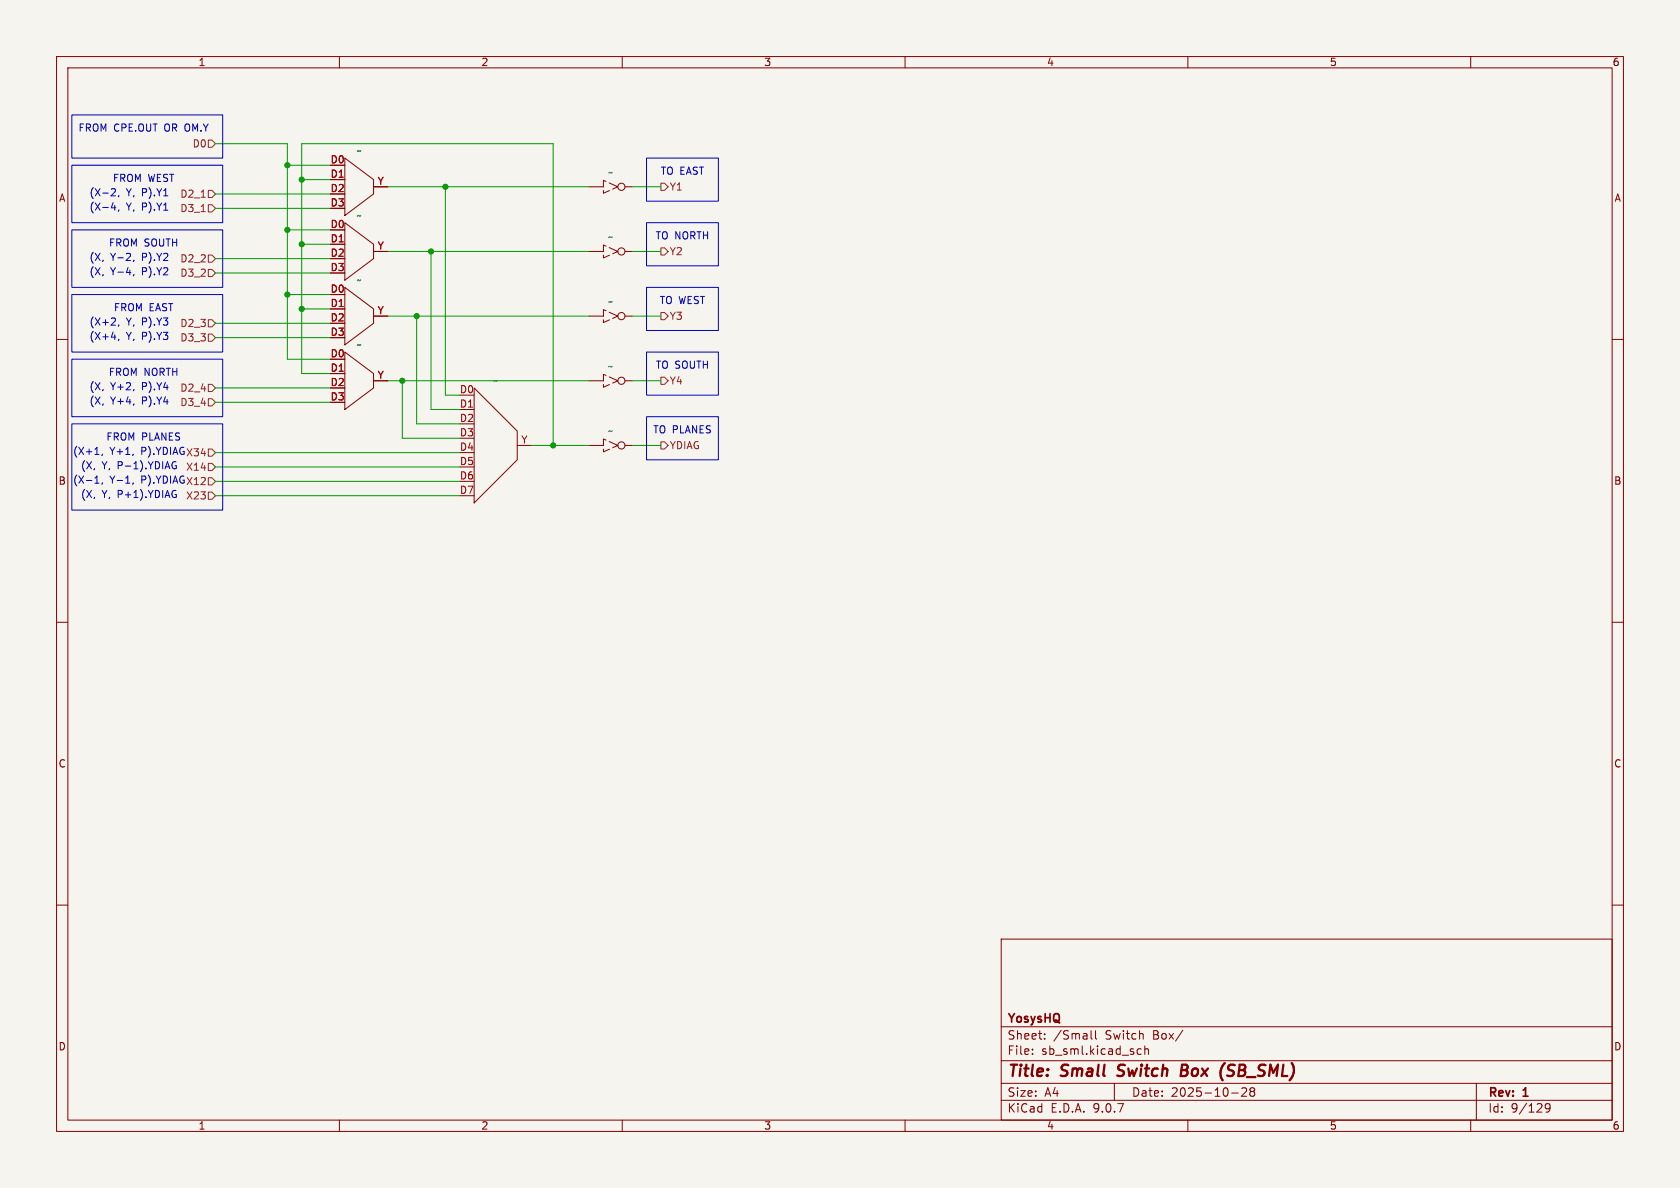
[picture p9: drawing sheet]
<svg xmlns="http://www.w3.org/2000/svg" width="297mm" height="210mm" viewBox="0 0 297 210" stroke-linecap="round" stroke-linejoin="round" font-family="sans-serif">
<path d="M0 0h297v210h-297z" fill="#f5f4ef" stroke="#f5f4ef" stroke-width=".18"/>
<g fill="none" stroke="#840000" stroke-width=".18">
<path d="M10 10h277v190h-277zM12 12h273v186h-273zM60 10v2M110 10v2M160 10v2M210 10v2M260 10v2M58.4 31.8h2.6M61 27.9l5 3.9v2.5l-5 3.8zM61 39.4l5 3.8v2.5l-5 3.8zM66 33h2.6M104.1 33h2.6"/>
<path d="M110.5 33h1.3M58.4 43.2h2.6M58.4 54.6h2.6M61 50.8l5 3.8v2.6l-5 3.8zM66 44.5h2.6M66 55.9h2.6M104.1 44.5h2.6M104.1 55.9h2.6M110.5 44.5h1.3M110.5 55.9h1.3M10 60h2M58.4 66h2.6"/>
<path d="M61 62.2l5 3.8v2.6l-5 3.8zM66 67.3h2.6M81.3 72.4h2.5M83.8 68.6l7.6 7.6v5.1l-7.6 7.6zM91.4 78.7h2.6M104.1 78.7h2.6M104.1 67.3h2.6M110.5 78.7h1.3M110.5 67.3h1.3M285 60h2M10 110h2M285 110h2"/>
<path d="M10 160h2M177 166h108v32h-108zM285 160h2M60 198v2M110 198v2M160 198v2M177 194.5h108M177 191.5h108M177 187.5h108M177 181.5h108M182.5 186.3v.1M182.5 185.5v.1"/>
<path d="M184.7 183.6v.1M184.7 182.8v.1M192.9 182.2v1.3l.2 .2M193.7 182.2v1.3l.2 .2M197 191.5v3M201.1 186.3l.2 .1 .4-.1M201.7 185.5l-.4-.1-.2 .1M202.4 185.5l.2-.1 .4 .1v.9M202.4 184.9v1.5M209.1 182.1l-1.3 2M210 198v2M217.7 193.2h1.2"/>
<path d="M220.3 192.4v.5l-.8 .9h.9M221 192.4v.3l.2 .2M221.2 192.9l-.2 .3v.5l.2 .1 .5-.1 .1-.2-.1-.4-.2-.2M221.2 192.9h.3M221.7 192.4l.1 .3-.3 .2M260 198v2M261 191.5v6.5M274 195.7l-.3 .3h-.2l-.3-.3 .1-.5 .4-.1 .3 .1a.99 .99 0 0 1-.4 1.4h-.3"/>
<circle cx="109.9" cy="33" r=".63"/>
<circle cx="109.9" cy="44.4" r=".63"/>
<circle cx="109.9" cy="55.9" r=".63"/>
<circle cx="109.9" cy="78.7" r=".63"/>
<circle cx="109.9" cy="67.3" r=".63"/>
</g>
<path d="M197.5 190.1l.3 .1M197.8 188.4l-.1 .2v.4M208.9 189.2h.6M209.5 189.2l.3 .1M209.6 188.2h-.6l-.3 2 1-.1M209.7 189.1l-.2 .1M216.5 187.9l-.1 .1M216.9 190.1l.8 .1M217.6 188.2l-.3 .1a.46 .46 0 0 0-.2 .5 .46 .46 0 0 0 .3 .4" fill="none" stroke="#840000" stroke-width=".4"/>
<path d="M109.2 33l-2.5-1.1v2.3l2.5-1.2M109.2 44.5l-2.5-1.2v2.3l2.5-1.1M109.2 55.9l-2.5-1.2v2.3l2.5-1.1M109.2 67.3l-2.5-1.1v2.3l2.5-1.2M109.2 78.7l-2.5-1.1v2.3l2.5-1.2" fill="none" stroke="#840000" stroke-width=".18" stroke-dasharray="1.7 .6"/>
<g fill="none" stroke="#725600" stroke-width=".18">
<path d="M35.6 37.4h.7M35.6 34.9h.7M36.8 24.8h.7l.6 .6-.6 .6h-.7zM36.8 36.2h.7l.6 .6-.6 .7h-.7zM36.8 33.7h.7l.6 .6-.6 .6h-.7zM116.8 32.4h.7l.6 .6-.6 .7h-.7zM36.8 47.6h.7l.6 .7-.6 .6h-.7zM36.8 56.5h.7l.6 .7-.6 .6h-.7zM36.8 45.1h.7l.6 .6-.6 .7h-.7zM36.8 59.1h.7l.6 .6-.6 .6h-.7zM116.8 55.2h.7l.6 .7-.6 .6h-.7zM116.8 43.8h.7l.6 .7-.6 .6h-.7z"/>
<path d="M36.8 79.4h.7l.6 .6-.6 .6h-.7zM36.8 70.5h.7l.6 .6-.6 .7h-.7zM36.8 67.9h.7l.6 .7-.6 .6h-.7zM116.8 66.7h.7l.6 .6-.6 .6h-.7zM116.8 78.1h.7l.6 .6-.6 .7h-.7zM36.8 81.9h.7l.6 .7-.6 .6h-.7zM36.8 84.5h.7l.6 .6-.6 .6h-.7zM36.8 87h.7l.6 .6-.6 .7h-.7z"/>
</g>
<g fill="none" stroke="#009600" stroke-width=".18">
<path d="M38.1 25.4h12.7v38.1h7.6M38.1 34.3h20.3M38.1 36.8h20.3M50.8 29.2h7.6M53.3 31.8h5.1M68.6 33h35.5M78.7 33v36.9h2.6M111.8 33h5M38.1 45.7h20.3M38.1 48.3h20.3M38.1 59.7h20.3M38.1 57.2h20.3"/>
<path d="M50.8 40.6h7.6M50.8 52.1h7.6M53.3 43.2h5.1M53.3 54.6h5.1M68.6 44.5h35.5M68.6 55.9h35.5M73.7 55.9v19h7.6M76.2 44.5v27.9h5.1M111.8 44.5h5M111.8 55.9h5M38.1 68.6h20.3M38.1 71.1h20.3"/>
<path d="M58.4 66h-5.1v-40.6h44.5v53.3M68.6 67.3h35.5M71.1 67.3v10.2h10.2M94 78.7h10.1M111.8 78.7h5M111.8 67.3h5M38.1 87.6h43.2M38.1 82.6h43.2M38.1 80h43.2M38.1 85.1h43.2"/>
</g>
<g fill="none" stroke="#0000c2" stroke-width=".18">
<path d="M12.7 20.3h26.7v7.6h-26.7zM12.7 29.2h26.7v10.2h-26.7zM19.7 36.7h.8M19.9 33.3l.4 .1 .1 .3-.8 .9h.8M20.3 36.3v.9M21 34.6l-.1 .2M21 37.1l-.1 .2M114.3 39.4h12.7v7.6h-12.7zM114.3 27.9h12.7v7.7h-12.7zM12.7 52.1h26.7v10.1h-26.7zM12.7 40.6h26.7v10.2h-26.7zM19.7 59.6h.8"/>
<path d="M21 57.4l-.1 .3M21 60l-.1 .2M23.7 46l-.1 .2M23.7 48.5l-.1 .3M114.3 50.8h12.7v7.6h-12.7zM12.7 63.5h26.7v10.2h-26.7zM12.7 74.9h26.7v15.3h-26.7zM114.3 62.2h12.7v7.7h-12.7zM114.3 73.7h12.7v7.6h-12.7zM16.8 85.4h.7M17 84.3l.1-.2v1.3M18.1 80.3l-.1 .2"/>
<path d="M18.1 85.4l-.1 .2M23.6 85.4l-.2 .2M30.6 81.7h.5M30.9 87.4h.3l-.1 .5M30.9 82.3h.3v.5l-.3 .1-.3-.1"/>
</g>
<g fill="#009600" stroke="#009600" stroke-width=".18">
<circle cx="50.8" cy="52.1" r=".46"/>
<circle cx="97.8" cy="78.7" r=".46"/>
<circle cx="53.3" cy="54.6" r=".46"/>
<circle cx="53.3" cy="43.2" r=".46"/>
<circle cx="50.8" cy="40.6" r=".46"/>
<circle cx="50.8" cy="29.2" r=".46"/>
<circle cx="73.7" cy="55.9" r=".46"/>
<circle cx="71.1" cy="67.3" r=".46"/>
<circle cx="78.7" cy="33" r=".46"/>
<circle cx="76.2" cy="44.5" r=".46"/>
<circle cx="53.3" cy="31.8" r=".46"/>
</g>
<g font-size="2.8" fill="#840000">
<text x="178" y="190.9">Title:</text>
<text x="187.7" y="190.9">Small</text>
<text x="198.5" y="190.9">Switch</text>
<text x="210.4" y="190.9">Box</text>
<text x="218.2" y="190.9">(SB_SML)</text>
</g>
<g font-size="2.1" fill="#840000">
<text x="178" y="184">Sheet:</text>
<text x="178" y="181.2">YosysHQ</text>
<text x="186.2" y="184">/Small</text>
<text x="195.5" y="184">Switch</text>
<text x="204" y="184">Box/</text>
<text x="178" y="186.7">File:</text>
<text x="184.1" y="186.7">sb_sml.kicad_sch</text>
<text x="178" y="196.9">KiCad</text>
<text x="178" y="194.1">Size:</text>
<text x="184.7" y="194.1">A4</text>
<text x="185.7" y="196.9">E.D.A.</text>
<text x="193.3" y="196.9">9.0.7</text>
<text x="200" y="194.1">Date:</text>
<text x="207" y="194.1">2025-10-28</text>
<text x="263" y="194.3">Rev:</text>
<text x="263" y="196.9">Id:</text>
<text x="267.1" y="196.9">9/129</text>
<text x="269.4" y="194.3">1</text>
</g>
<g font-size="1.8" fill="#840000">
<text x="35" y="11.9">1</text>
<text x="85" y="11.9">2</text>
<text x="135" y="11.9">3</text>
<text x="185" y="11.9">4</text>
<text x="235" y="11.9">5</text>
<text x="285" y="11.9">6</text>
<text x="10.3" y="35.9">A</text>
<text x="285.3" y="35.9">A</text>
<text x="10.3" y="85.9">B</text>
<text x="285.3" y="85.9">B</text>
<text x="10.3" y="135.9">C</text>
<text x="285.3" y="135.9">C</text>
<text x="10.3" y="185.9">D</text>
<text x="285.3" y="185.9">D</text>
<text x="35" y="199.9">1</text>
<text x="85" y="199.9">2</text>
<text x="135" y="199.9">3</text>
<text x="185" y="199.9">4</text>
<text x="235" y="199.9">5</text>
<text x="285" y="199.9">6</text>
</g>
<g font-size="1.8" fill="#0000c2">
<text x="13.8" y="23.5">FROM CPE.OUT OR OM.Y</text>
<text x="15.7" y="34.9">(X-2,</text>
<text x="19.9" y="32.4">FROM WEST</text>
<text x="22.3" y="34.9">Y, P).Y1</text>
<text x="116.7" y="31.1">TO EAST</text>
<text x="15.7" y="37.4">(X-4,</text>
<text x="22.3" y="37.4">Y, P).Y1</text>
<text x="15.7" y="46.3">(X,</text>
<text x="19.2" y="43.8">FROM SOUTH</text>
<text x="19.5" y="46.3">Y-2,</text>
<text x="25.2" y="46.3">P).Y2</text>
<text x="115.8" y="42.5">TO NORTH</text>
<text x="15.7" y="48.9">(X,</text>
<text x="19.5" y="48.9">Y-4,</text>
<text x="25.2" y="48.9">P).Y2</text>
<text x="116.5" y="54">TO WEST</text>
<text x="15.7" y="57.8">(X+2,</text>
<text x="20" y="55.2">FROM EAST</text>
<text x="22.3" y="57.8">Y, P).Y3</text>
<text x="15.7" y="60.3">(X+4,</text>
<text x="22.3" y="60.3">Y, P).Y3</text>
<text x="115.8" y="65.4">TO SOUTH</text>
<text x="15.7" y="71.7">(X,</text>
<text x="15.7" y="69.2">(X,</text>
<text x="19.1" y="66.7">FROM NORTH</text>
<text x="19.5" y="71.7">Y+4,</text>
<text x="19.5" y="69.2">Y+2,</text>
<text x="25.2" y="71.7">P).Y4</text>
<text x="25.2" y="69.2">P).Y4</text>
<text x="115.4" y="76.8">TO PLANES</text>
<text x="12.8" y="80.6">(X+1,</text>
<text x="14.2" y="83.2">(X,</text>
<text x="18" y="83.2">Y, P-1).YDIAG</text>
<text x="18.7" y="78.1">FROM PLANES</text>
<text x="19.4" y="80.6">Y+1,</text>
<text x="25.1" y="80.6">P).YDIAGX34</text>
<text x="12.8" y="85.7">(X-1,</text>
<text x="14.2" y="88.2">(X,</text>
<text x="18" y="88.2">Y, P+1).YDIAG</text>
<text x="19.4" y="85.7">Y-1,</text>
<text x="25.1" y="85.7">P).YDIAGX12</text>
</g>
<g font-size="1.8" fill="#725600">
<text x="34" y="26.3">D0</text>
<text x="31.8" y="35.2">D2_1</text>
<text x="118.3" y="33.9">Y1</text>
<text x="31.8" y="37.7">D3_1</text>
<text x="31.8" y="46.6">D2_2</text>
<text x="118.3" y="45.3">Y2</text>
<text x="31.8" y="49.1">D3_2</text>
<text x="31.8" y="58">D2_3</text>
<text x="118.3" y="56.7">Y3</text>
<text x="31.8" y="60.6">D3_3</text>
<text x="31.8" y="72">D3_4</text>
<text x="31.8" y="69.4">D2_4</text>
<text x="118.3" y="68.2">Y4</text>
<text x="32.8" y="83.4">X14</text>
<text x="118.3" y="79.6">YDIAG</text>
<text x="32.8" y="88.5">X23</text>
</g>
<g font-size="1.8" fill="#a90000">
<text x="58.3" y="29">D0</text>
<text x="58.3" y="31.5">D1</text>
<text x="58.3" y="34">D2</text>
<text x="66.7" y="32.8">Y</text>
<text x="58.3" y="36.6">D3</text>
<text x="58.3" y="40.4">D0</text>
<text x="58.3" y="42.9">D1</text>
<text x="58.3" y="45.5">D2</text>
<text x="66.7" y="44.2">Y</text>
<text x="58.3" y="48">D3</text>
<text x="58.3" y="51.8">D0</text>
<text x="58.3" y="54.4">D1</text>
<text x="58.3" y="56.9">D2</text>
<text x="58.3" y="59.4">D3</text>
<text x="66.7" y="55.6">Y</text>
<text x="58.3" y="63.2">D0</text>
<text x="58.3" y="65.8">D1</text>
<text x="58.3" y="68.3">D2</text>
<text x="58.3" y="70.9">D3</text>
<text x="66.7" y="67.1">Y</text>
<text x="81.2" y="69.6">D0</text>
<text x="81.2" y="72.1">D1</text>
<text x="81.2" y="74.7">D2</text>
<text x="81.2" y="77.2">D3</text>
<text x="81.2" y="79.8">D4</text>
<text x="81.2" y="82.3">D5</text>
<text x="92.1" y="78.5">Y</text>
<text x="81.2" y="84.8">D6</text>
<text x="81.2" y="87.4">D7</text>
</g>
<g font-size="1.8" fill="#006464">
<text x="62.9" y="27.5">~</text>
<text x="107.4" y="31.3">~</text>
<text x="62.9" y="39">~</text>
<text x="107.4" y="42.8">~</text>
<text x="62.9" y="50.4">~</text>
<text x="107.4" y="54.2">~</text>
<text x="62.9" y="61.8">~</text>
<text x="107.4" y="65.6">~</text>
<text x="87.1" y="68.2">~</text>
<text x="107.4" y="77.1">~</text>
</g>
</svg>
